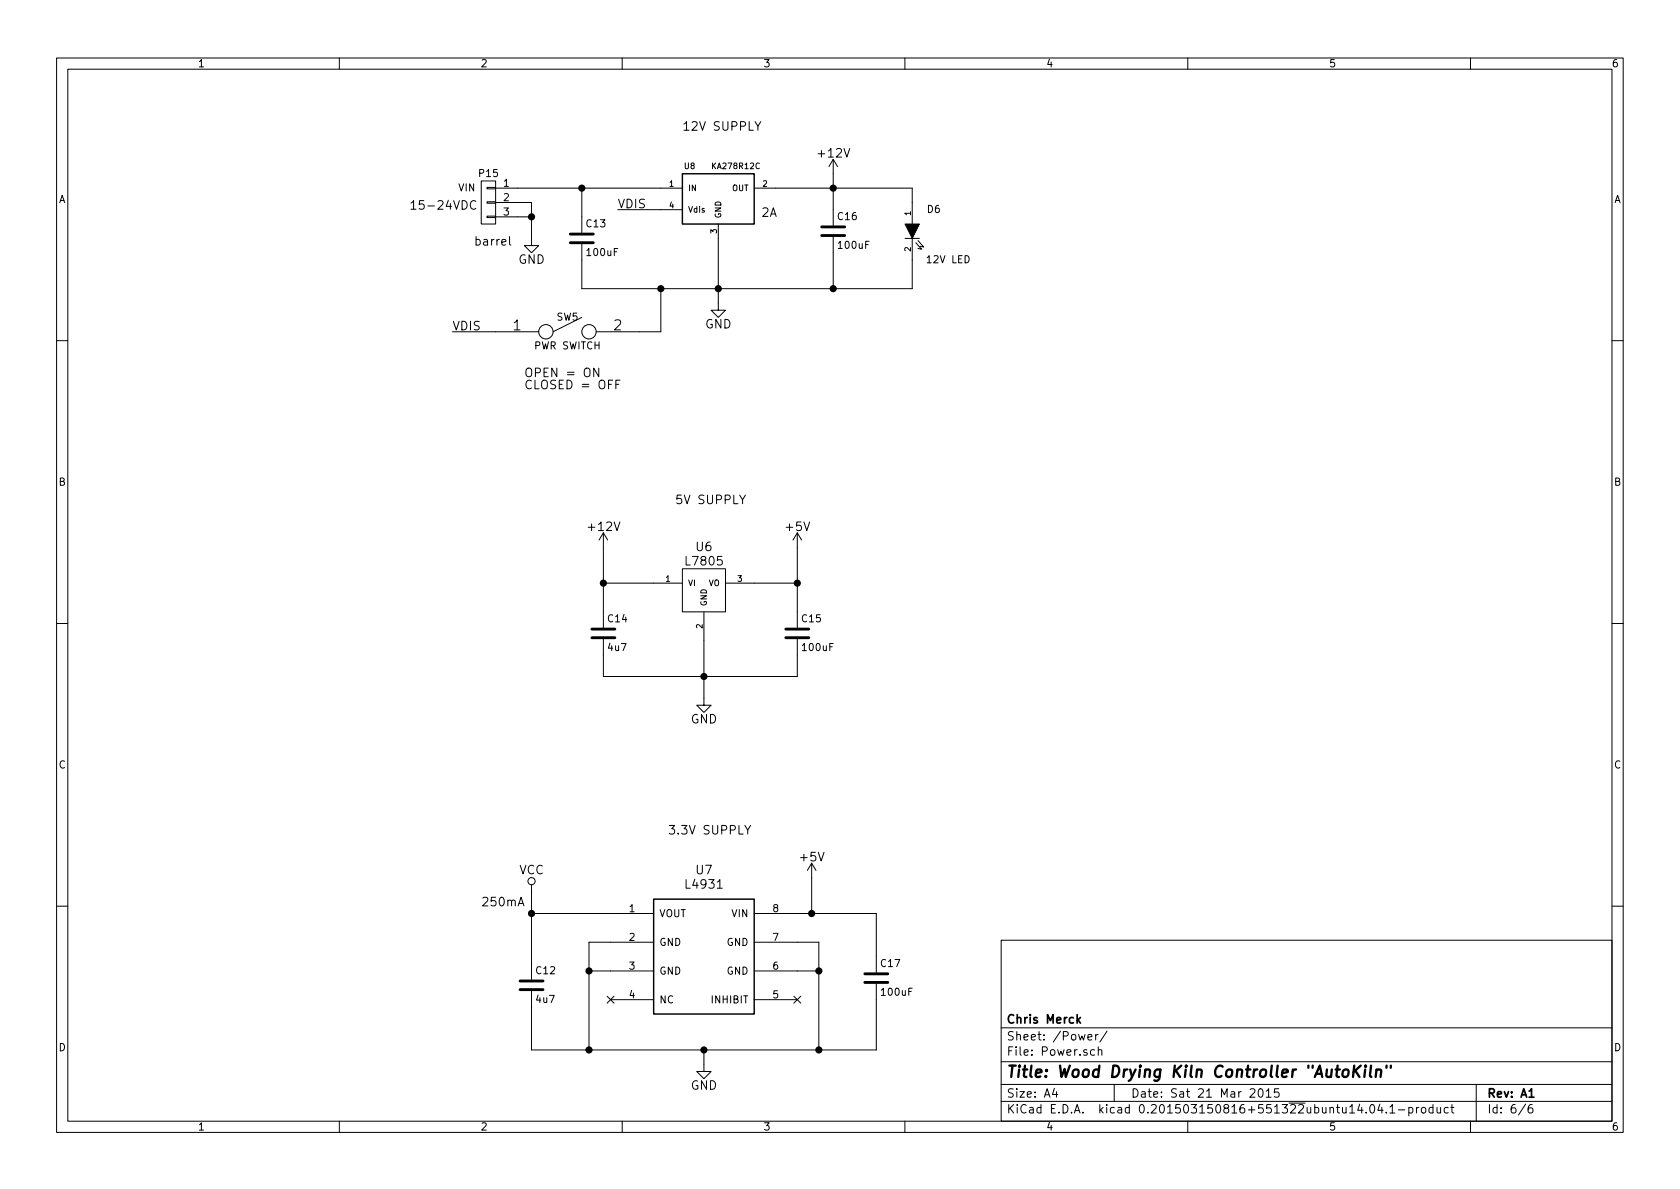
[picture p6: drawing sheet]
<svg xmlns="http://www.w3.org/2000/svg" width="297mm" height="210mm" viewBox="0 0 297 210" stroke-linecap="round" stroke-linejoin="round" font-family="sans-serif">
<g fill="none" stroke="#000" stroke-width=".18">
<path d="M10 10.3h277v189.9h-277zM12 12.2h273v186.1h-273zM60 10.3v1.9M110 10.3v1.9M160 10.3v1.9M210 10.3v1.9M260 10.3v1.9M84.1 35.6a.62 .62 0 0 0-.7 0 .62 .62 0 0 0-.2 .7 .58 .58 0 0 0 .3 .6 .58 .58 0 0 0 .6-.1M85.1 32h2.5v7.6h-2.5zM86.1 38.2h1.5v.3h-1.5zM86.1 35.7h1.5v.2h-1.5zM86.1 33.1h1.5v.3h-1.5z"/>
<path d="M87.6 35.8h6.4v7.6h1.2l-1.2 1.3-1.3-1.3h1.3M87.6 33.3h33M87.6 38.3h6.4M102.9 33.3v7.8M109.2 37.1h11.4M127 39.6v15.3h1.3l-1.3 1.2-1.3-1.2h1.3M133.3 33.3h28v6.3M133.5 21.5l.5 .8 .5-.8M147.3 28.2v11.7M147.3 28.2l-.7 1.3M147.3 28.2l.8 1.3M80 58.7h15.2"/>
<path d="M90.1 41.8v1.3l.2 .3M102.9 56.1l-5.1 2.6M116.8 51v7.7h-11.4M147.3 41.9v9.1M160 42.2h2.6M161.3 42.2v8.8h-58.4v-7.8M161.9 42.9l1 1.2-.6-.2M162.3 42.5l1 1.2-.6-.1M10 60.2h2M105.9 65.1v1.5l-.9-1.5v1.5M108.9 68h.5M109.6 67.2h-.7v1.6"/>
<path d="M285 60.2h2M106.7 94.2l-.8 1.3M106.7 94.2v16.8M106.7 94.2l.7 1.3M130.8 87.5l.5 .9 .5-.9M141 94.2v16.8M141 94.2l-.8 1.3M141 94.2l.7 1.3M10 110.3h2M106.7 113v6.6h34.3v-6.6M106.7 103.1h13.9M120.6 100.6h7.7v7.6h-7.7z"/>
<path d="M124.5 108.2v16.5h1.2l-1.2 1.3-1.3-1.3h1.3M128.3 103.1h12.7M285 110.3h2M94 156.5v16.7M126.8 157.1h.9M131.7 146l.5 .8 .5-.8M132.2 146.8v.7M143.5 152.6v8.9M143.5 152.6l-.8 1.3M143.5 152.6l.8 1.3M10 160.2h2M91.6 160.2l.5-1.5 .5 1.5"/>
<path d="M94 161.5h21.6M104.1 171.7h11.5M107.3 176.2l1.3 1.2M107.9 176.8h7.7M108.6 176.2l-1.3 1.2M115.6 166.6h-11.5v19.1M133.3 161.5h21.6v10.5M133.3 166.6h11.5v19.1M133.3 171.7h11.5M133.3 176.8h7.7M140.4 176.2l1.2 1.2M141.6 176.2l-1.2 1.2"/>
<path d="M154.9 174v11.7h-60.9v-10.4M177 166.3h108v32h-108zM285 160.2h2M60 198.3v1.9M110 198.3v1.9M124.5 185.7v3.8h1.2l-1.2 1.2-1.3-1.2h1.3M160 198.3v1.9M177 194.8h108M177 191.8h108M177 187.8h108M177 181.8h108M186.4 192.5l-.3 1h.9"/>
<path d="M186.8 193v1M192.4 183.4l.7-.1-.1-.3-.4-.1-.2 .2v.7h.6M193.5 185.7l-.4-.1-.3 .3 .1 .6 .2 .1 .4-.1M193.7 182.9v1M194.2 182.9l-.5 .3M194.2 185.7l.2-.1 .4 .1v.9M194.2 185.1v1.5M195.7 182.3l-1.2 2M197 191.8v3M210 198.3v1.9M221 192.7l.3-.2h.3l.3 .5-.9 1h.9M222.6 192.7l.2-.2a.81 .81 0 0 1 .6 .6 .81 .81 0 0 1-.3 .8l-.1 .1a.79 .79 0 0 1-.4-1.3z"/>
<path d="M223.9 193l.4-.5v1.5M223.9 194h.8M226.1 192.5h-.7l-.1 .7 .2-.1 .5 .1 .2 .2-.1 .5-.2 .1-.6-.1M242.3 195.5l.2-.2a.81 .81 0 0 1 .6 .6 .81 .81 0 0 1-.3 .8l-.1 .1a.79 .79 0 0 1-.4-1.3zM244 195.2l-.4 1.1h1M244.3 195.8v1M245.1 196.7v.1M245.7 195.8l.5-.5v1.5M245.7 196.8h.9M247.2 196.3h1.2M249.1 195.9l.4-.1 .3 .3-.1 .6h-.6M249.1 195.8v1.5"/>
<path d="M250.4 195.8v1M250.9 195.8l-.5 .3M251.4 196l.2-.2 .4 .2 .1 .5-.1 .2-.4 .1-.2-.1zM253.4 195.9l-.5-.1-.2 .3v.6l.2 .1 .5-.1M253.4 195.3v1.5M254.1 195.8l.1 .9 .3 .1 .2-.1M254.7 195.8v1M256.1 195.9l-.5-.1-.3 .3 .1 .6 .2 .1 .5-.1M256.5 195.8h.6M256.7 195.3v1.3l.4 .2M260 198.3v1.9M261 191.8v6.5"/>
<path d="M269.7 195.2l-1.2 2M270.9 195.3a.59 .59 0 0 0-.7 .7l.1 .7 .2 .1 .5-.1v-.5l-.1-.2-.4-.1-.3 .3"/>
<circle cx="96.5" cy="58.7" r="1.27"/>
<circle cx="104.1" cy="58.7" r="1.27"/>
<circle cx="94" cy="155.8" r=".63"/>
</g>
<path d="M191 179.9l-.6 .6M190.6 180.4l.4 .5M270.4 194h.8" fill="none" stroke="#000" stroke-width=".3"/>
<path d="M239.4 188.4l-.2 2M239.6 189.3l.8 1.1M240.6 188.4l-1.3 1.2M241.4 189.1l-.2 1.3M241.5 188.4l-.1 .2 .2-.1-.1-.1-.1 .2M242.4 188.4l-.2 1.8 .3 .2M243.4 189.3a.52 .52 0 0 1 .8 .1l-.1 1M243.4 189.1l-.2 1.3M245.2 188.4l-.1 .4M245.9 188.4v.4" fill="none" stroke="#000" stroke-width=".41"/>
<path d="M120.6 30.7h12.7v8.9h-12.7zM115.6 159h17.7v20.3h-17.7z" fill="none" stroke="#000" stroke-width=".25"/>
<path d="M100.8 42.9h4.1M100.8 41.4h4.1M145.3 41.7h4.1M145.3 40.1h4.1M104.6 112.8h4.1M104.6 111.2h4.1M138.9 112.8h4.1M138.9 111.2h4.1M91.9 175h4.1M91.9 173.5h4.1M152.9 173.7h4.1M152.9 172.2h4.1" fill="none" stroke="#000" stroke-width=".51"/>
<g fill="#000" stroke="#000" stroke-width=".25">
<circle cx="94" cy="38.3" r=".51"/>
<circle cx="102.9" cy="33.3" r=".51"/>
<circle cx="147.3" cy="33.3" r=".51"/>
<circle cx="116.8" cy="51" r=".51"/>
<circle cx="127" cy="51" r=".51"/>
<circle cx="147.3" cy="51" r=".51"/>
<circle cx="106.7" cy="103.1" r=".51"/>
<circle cx="124.5" cy="119.6" r=".51"/>
<circle cx="141" cy="103.1" r=".51"/>
<circle cx="94" cy="161.5" r=".51"/>
<circle cx="104.1" cy="171.7" r=".51"/>
<circle cx="143.5" cy="161.5" r=".51"/>
<circle cx="144.8" cy="171.7" r=".51"/>
<circle cx="104.1" cy="185.7" r=".51"/>
<circle cx="124.5" cy="185.7" r=".51"/>
<circle cx="144.8" cy="185.7" r=".51"/>
</g>
<path d="M160 39.6h2.6l-1.3 2.6z" fill="#000" stroke="#000" stroke-width=".18"/>
<text font-size="2.8" x="178" y="190.5">Title: Wood Drying Kiln Controller &quot;AutoKiln&quot;</text>
<g font-size="2.5">
<text x="90.8" y="58.4">1</text>
<text x="108.5" y="58.4">2</text>
</g>
<g font-size="2.1">
<text x="120.6" y="23.1">12V SUPPLY</text>
<text x="144.8" y="27.9">+12V</text>
<text x="72.4" y="37.1">15-24VDC</text>
<text x="109.2" y="36.8">VDIS</text>
<text x="134.6" y="38.3">2A</text>
<text x="83.8" y="43.4">barrel</text>
<text x="91.6" y="46.7">GND</text>
<text x="80" y="58.4">VDIS</text>
<text x="124.6" y="58.1">GND</text>
<text x="92.7" y="66.7">OPEN = ON</text>
<text x="92.7" y="68.8">CLOSED = OFF</text>
<text x="119.4" y="89.1">5V SUPPLY</text>
<text x="104.2" y="93.9">+12V</text>
<text x="139.1" y="93.9">+5V</text>
<text x="121.5" y="100">L7805</text>
<text x="123.1" y="97.5">U6</text>
<text x="122.1" y="127.9">GND</text>
<text x="118.1" y="147.6">3.3V SUPPLY</text>
<text x="91.7" y="154.6">VCC</text>
<text x="123.1" y="154.6">U7</text>
<text x="141.6" y="152.3">+5V</text>
<text x="85.1" y="160.3">250mA</text>
<text x="121.5" y="157.1">L4931</text>
<text x="178" y="184">Sheet: /Power/</text>
<text x="178" y="181">Chris Merck</text>
<text x="178" y="186.7">File: Power.sch</text>
<text x="122.1" y="192.7">GND</text>
<text x="178" y="196.9">KiCad E.D.A. kicad 0.201503150816+551322ubuntu14.04.1-product</text>
<text x="178" y="194.1">Size: A4</text>
<text x="200" y="194.1">Date: Sat 21 Mar 2015</text>
<text x="263" y="194.1">Rev: A1</text>
<text x="263" y="196.9">Id: 6/6</text>
</g>
<g font-size="1.8">
<text x="35" y="11.9">1</text>
<text x="85" y="11.9">2</text>
<text x="135" y="11.9">3</text>
<text x="185" y="11.9">4</text>
<text x="235" y="11.9">5</text>
<text x="285" y="11.9">6</text>
<text x="10.4" y="35.9">A</text>
<text x="81.1" y="33.8">VIN</text>
<text x="84.8" y="31.3">P15</text>
<text x="89.1" y="33">1</text>
<text x="89.1" y="35.6">2</text>
<text x="285.4" y="35.9">A</text>
<text x="89.1" y="38.1">3</text>
<text x="103.7" y="40.2">C13</text>
<text x="148.2" y="38.9">C16</text>
<text x="164" y="37.6">D6</text>
<text x="103.9" y="45.3">100uF</text>
<text x="148.4" y="44">100uF</text>
<text x="164.1" y="46.5">12V LED</text>
<text x="98.4" y="56.7">SW5</text>
<text x="94.5" y="61.8">PWR SWITCH</text>
<text x="10.4" y="85.9">B</text>
<text x="285.4" y="85.9">B</text>
<text x="107.5" y="110">C14</text>
<text x="141.8" y="110">C15</text>
<text x="107.6" y="115.1">4u7</text>
<text x="142" y="115.1">100uF</text>
<text x="10.4" y="135.9">C</text>
<text x="285.4" y="135.9">C</text>
<text x="111.3" y="161.3">1</text>
<text x="136.7" y="161.3">8</text>
<text x="111.3" y="166.4">2</text>
<text x="116.6" y="162.2">VOUT</text>
<text x="116.6" y="167.3">GND</text>
<text x="128.4" y="167.3">GND</text>
<text x="129.4" y="162.2">VIN</text>
<text x="136.7" y="166.4">7</text>
<text x="94.8" y="172.3">C12</text>
<text x="111.3" y="171.4">3</text>
<text x="116.6" y="172.3">GND</text>
<text x="128.4" y="172.3">GND</text>
<text x="136.7" y="171.4">6</text>
<text x="155.8" y="171">C17</text>
<text x="94.9" y="177.3">4u7</text>
<text x="111.3" y="176.5">4</text>
<text x="116.6" y="177.4">NC</text>
<text x="126" y="177.4">INHIBIT</text>
<text x="136.7" y="176.5">5</text>
<text x="156" y="176.1">100uF</text>
<text x="10.4" y="185.9">D</text>
<text x="285.4" y="185.9">D</text>
<text x="35" y="199.9">1</text>
<text x="85" y="199.9">2</text>
<text x="135" y="199.9">3</text>
<text x="185" y="199.9">4</text>
<text x="235" y="199.9">5</text>
<text x="285" y="199.9">6</text>
</g>
<g font-size="1.4">
<text x="121" y="29.9">U8</text>
<text x="126.1" y="29.9">KA278R12C</text>
<text x="118.4" y="33">1</text>
<text x="121.7" y="33.8">IN</text>
<text x="129.3" y="33.8">OUT</text>
<text x="134.9" y="33">2</text>
<text x="118.4" y="36.8">4</text>
<text x="121.7" y="37.6">Vdis</text>
<text x="126.7" y="41.3" transform="rotate(-90 126.7 41.3)">3</text>
<text x="127.5" y="38.6" transform="rotate(-90 127.5 38.6)">GND</text>
<text x="161" y="38.1" transform="rotate(-90 161 38.1)">1</text>
<text x="161" y="44.4" transform="rotate(-90 161 44.4)">2</text>
<text x="117.7" y="102.9">1</text>
<text x="121.7" y="103.6">VI</text>
<text x="125" y="107.2" transform="rotate(-90 125 107.2)">GND</text>
<text x="125.2" y="103.6">VO</text>
<text x="130.4" y="102.9">3</text>
<text x="124.2" y="111.1" transform="rotate(-90 124.2 111.1)">2</text>
</g>
</svg>
